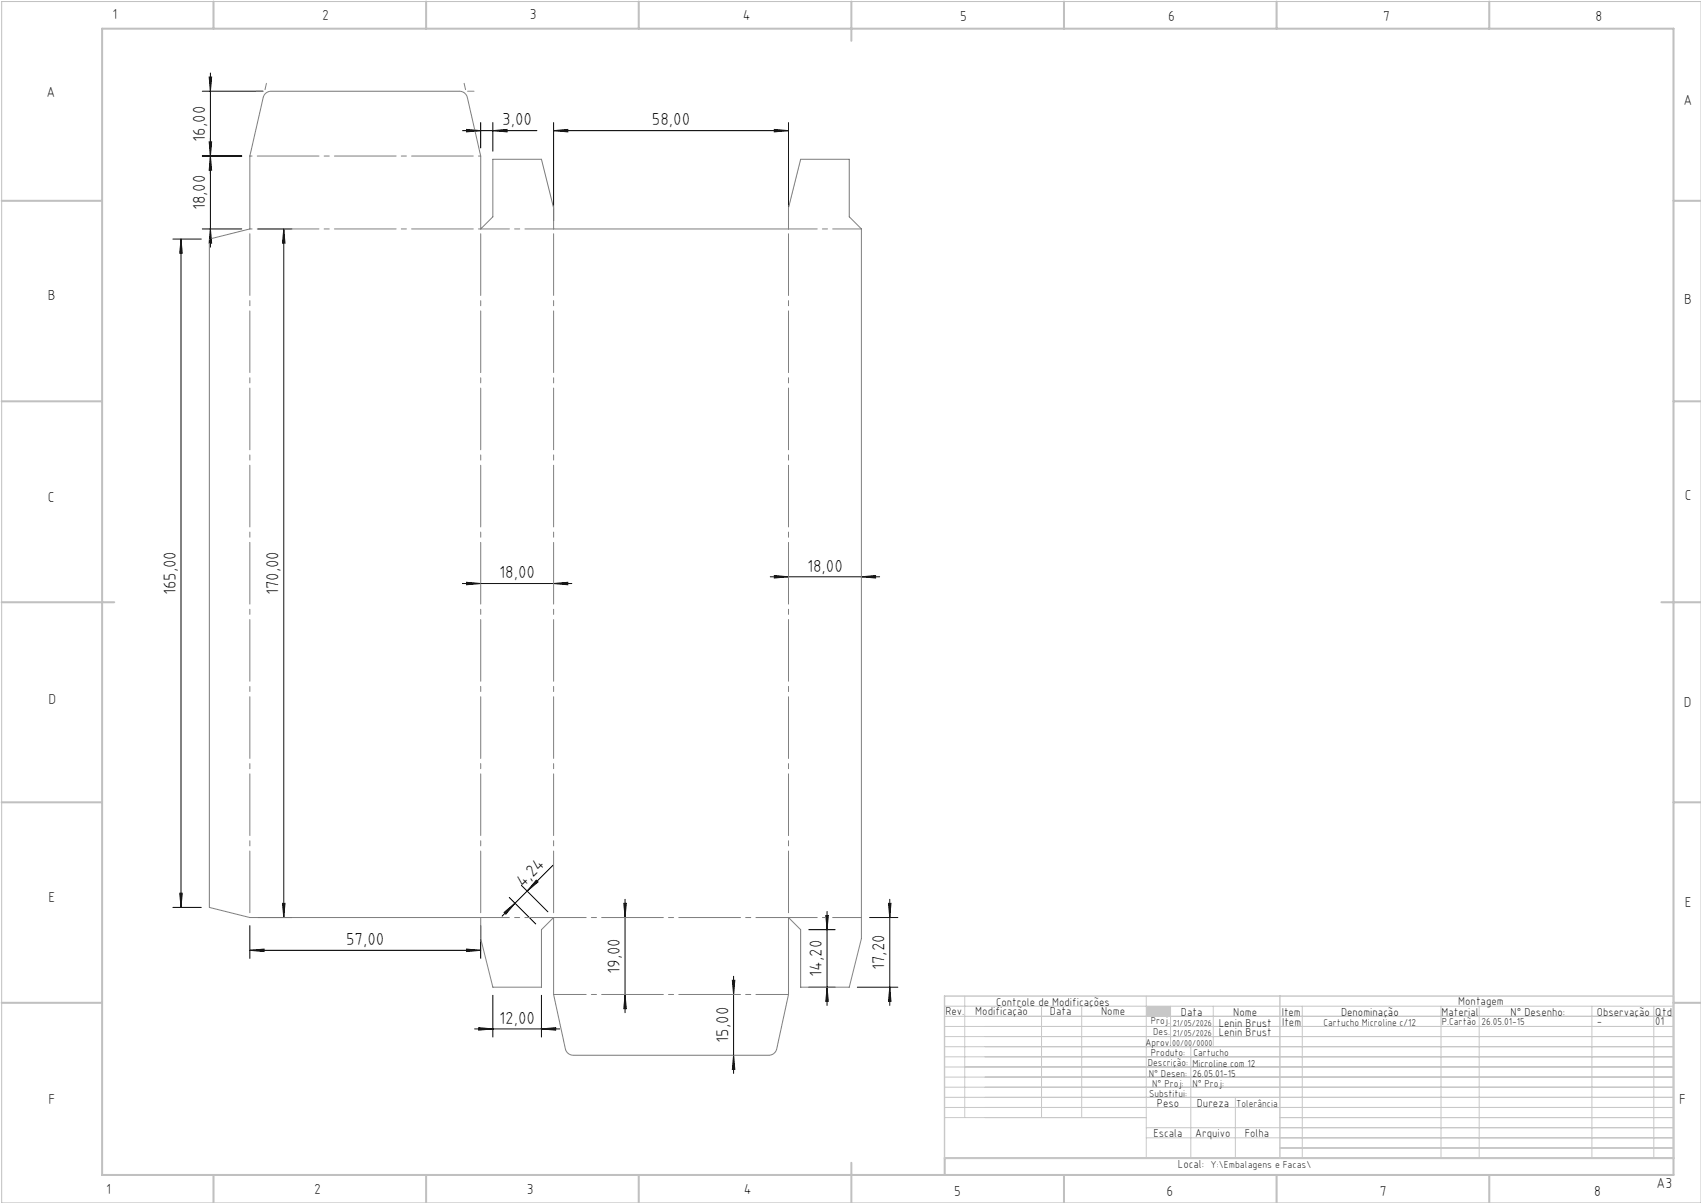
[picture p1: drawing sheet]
<svg xmlns="http://www.w3.org/2000/svg" width="420mm" height="297mm" viewBox="0 0 420 297" stroke-linecap="round" stroke-linejoin="round" font-family="sans-serif">
<path d="M.4 .4h419.6v296.6h-419.6z" fill="none" stroke="#c0c0c0" stroke-width=".25"/>
<g fill="none" stroke="#c0c0c0" stroke-width=".5">
<path d="M25.2 7.1h388v283h-388zM52.7 .4v6.7M105.2 .4v6.7M157.7 .4v6.7M210.2 .4v9.7M262.7 .4v6.7M315.2 .4v6.7M367.7 .4v6.7M.4 49.6h24.8M413.2 49.6h6.8M.4 99.1h24.8M413.2 99.1h6.8"/>
<path d="M.4 148.7h27.8M410.2 148.7h9.8M.4 198.1h24.8M413.2 198.1h6.8M.4 247.6h24.8M413.2 247.6h6.8M52.7 290.1v6.9M105.2 290.1v6.9M157.7 290.1v6.9M210.2 287.1v9.9M262.7 290.1v6.9M315.2 290.1v6.9"/>
<path d="M367.7 290.1v6.9M413.2 285.9h-179.9v4.2"/>
</g>
<g fill="none" stroke="#c3c8d2" stroke-width=".25">
<path d="M233.2 250.9h180M233.2 248.4h180M233.2 253.4h180M233.2 255.9h180M233.2 258.4h180M238.2 245.9v30M257.2 248.4v27.5M267.1 248.4v27.5M283 245.9v40M289 248.4v10M294 258.4v27.5M299.6 248.4v10"/>
<path d="M321.5 248.4v37.5M355.8 248.4v37.5M365.2 248.4v37.5M393.1 248.4v37.5M408.3 248.4v37.5M233.2 260.9h180M233.2 263.4h180M233.2 265.9h180M233.2 268.4h180M233.2 270.9h180M233.2 273.4h180M233.2 275.9h49.8"/>
<path d="M283 278.4h130.2M305 270.9v15M316 275.9h97.2M283 280.9h130.2M316 283.4h97.2"/>
</g>
<path d="M233.2 245.9h180v40h-180zM316 245.9v40" fill="none" stroke="#c3c8d2" stroke-width=".35"/>
<path d="M283 248.4h6v2.5h-6z" fill-rule="evenodd" fill="#c3c8d2"/>
<g fill="none" stroke="#000" stroke-width=".25">
<path d="M51.7 19h.6l-.3 3.5zM52 18v43M50 38.5h9.7M50 22.5h14.9M51.7 35h.6l-.3 3.5zM52 38.5l.3 3.5h-.6zM114.2 32.3h18.4M115.2 32l3.5 .3-3.5 .3zM118.7 30.3v6.2M121.7 32.3l3.5-.3v.6zM121.7 30.3v7M136.7 32.3l3.5-.3v.6z"/>
<path d="M136.7 30.3v24.2M136.7 32.3h58M191.2 32l3.5 .3-3.5 .3zM194.7 30.3v24.2M42.7 59h7M44.7 59l.3 3.5h-.6zM44.7 59v165M50 56.5h9.7M52 56.5l.3 3.5h-.6zM63.7 56.5h8.4M70.1 56.5v170M70.1 56.5l.3 3.5h-.6z"/>
<path d="M114.2 144.1h27M115.2 143.8l3.5 .3-3.5 .3zM136.7 144.1l3.5-.3v.6zM190.2 142.4h27M191.2 142.1l3.5 .3-3.5 .3zM212.7 142.4l3.5-.3v.6zM128.7 218.6l6.6 6.5M132.4 217.3l.5 .4-2.7 2.3zM136.5 213.6l-12.5 12.6M42.7 224h7M44.4 220.5h.6l-.3 3.5zM61.7 234.6l3.5-.3v.6z"/>
<path d="M61.7 228.5v8.1M61.7 234.6h57M63.7 226.5h8.4M69.8 223h.6l-.3 3.5zM115.2 234.3l3.5 .3-3.5 .3zM118.7 228.5v8.1M124.5 225.3l2.7-2.3-2.3 2.7zM125.7 221.6l6.6 6.5M154 223h.6l-.3 3.5zM154.3 222v28M199.7 229.5h6.5M203.9 226h.6l-.3 3.5z"/>
<path d="M204.2 225v23.2M214.7 226.5h7M219.4 223h.6l-.3 3.5zM219.7 222v26.2M117.2 254h21M118.2 253.7l3.5 .3-3.5 .3zM121.7 245.7v10.3M133.7 254l3.5-.3v.6zM133.7 245.7v10.3M154.3 245.5l.3 3.5h-.6zM180.8 242h.6l-.3 3.5zM181.1 241v24"/>
<path d="M199.7 243.7h6.5M204.2 243.7l.3 3.5h-.6zM211.7 243.7h10M219.7 243.7l.3 3.5h-.6zM181.1 260.5l.3 3.5h-.6z"/>
</g>
<path d="M63.3 22.5h1.6M65.5 23.2l.6-.5 .8-.2h46.5l1 .3 .7 .5 .3 .8 3.3 14.4v18l3-3v-14.2h12l3 12v5.2h58v-5.2l3-12h12v14.2l3 3v175.2l-3 12h-12v-14.2l-3-3v19l-2.9 13.4-.4 .8-.6 .6-1 .2h-48.2l-1-.2-.7-.6-.3-.8-2.9-13.4v-19l-3 3v14.2h-12l-3-12v-5.2h-57l-10-2.5v-165l10-2.5v-18l3.3-14.4zM65.8 20.6l-.4 1.5M114.6 20.6l.4 1.5M115.4 22.5h1.6" fill="none" stroke="#808080" stroke-width=".25"/>
<path d="M194.7 56.5v170M61.7 226.5v-170M118.7 226.5v-170M136.7 226.5v-170" fill="none" stroke="#808080" stroke-width=".25" stroke-dasharray="15.2 1.3 1.3 1.3" stroke-dashoffset="-1.2"/>
<path d="M61.7 38.5h57M61.7 56.5h57" fill="none" stroke="#808080" stroke-width=".25" stroke-dasharray="15.2 1.3 1.3 1.3" stroke-dashoffset="-1.8"/>
<path d="M118.7 56.5h18M194.7 56.5h18M118.7 226.5h18M212.7 226.5h-18" fill="none" stroke="#808080" stroke-width=".25" stroke-dasharray="15.2 1.3 1.3 1.3" stroke-dashoffset="8.1"/>
<path d="M194.7 226.5h-58M194.7 245.5h-58" fill="none" stroke="#808080" stroke-width=".25" stroke-dasharray="15.2 1.3 1.3 1.3" stroke-dashoffset="7.2"/>
<g fill="#000">
<path d="M44.7 59l.3 3.5h-.6zM44.4 220.5h.6l-.3 3.5zM51.7 35h.6l-.3 3.5zM52 56.5l.3 3.5h-.6zM51.7 19h.6l-.3 3.5zM52 38.5l.3 3.5h-.6zM180.8 242h.6l-.3 3.5zM181.1 260.5l.3 3.5h-.6zM219.4 223h.6l-.3 3.5zM219.7 243.7l.3 3.5h-.6z"/>
<path d="M132.4 217.3l.5 .4-2.7 2.3zM124.5 225.3l2.7-2.3-2.3 2.7z"/>
<path d="M61.7 234.6l3.5-.3v.6zM115.2 234.3l3.5 .3-3.5 .3zM136.7 32.3l3.5-.3v.6zM191.2 32l3.5 .3-3.5 .3zM115.2 143.8l3.5 .3-3.5 .3zM136.7 144.1l3.5-.3v.6zM191.2 142.1l3.5 .3-3.5 .3zM212.7 142.4l3.5-.3v.6zM118.2 253.7l3.5 .3-3.5 .3zM133.7 254l3.5-.3v.6zM115.2 32l3.5 .3-3.5 .3zM121.7 32.3l3.5-.3v.6z"/>
<path d="M69.8 223h.6l-.3 3.5zM70.1 56.5l.3 3.5h-.6zM154.3 245.5l.3 3.5h-.6zM154 223h.6l-.3 3.5zM204.2 243.7l.3 3.5h-.6zM203.9 226h.6l-.3 3.5z"/>
</g>
<g font-size="4.3">
<text x="50.7" y="35" transform="rotate(-90 50.7 35)">16,00</text>
<text x="124" y="31">3,00</text>
<text x="161" y="31">58,00</text>
<text x="50.7" y="52" transform="rotate(-90 50.7 52)">18,00</text>
<text x="123.3" y="142.8">18,00</text>
<text x="199.3" y="141.1">18,00</text>
<text x="43.4" y="147" transform="rotate(-90 43.4 147)">165,00</text>
<text x="68.8" y="147" transform="rotate(-90 68.8 147)">170,00</text>
<text x="129.1" y="219.2" transform="rotate(-45 129.1 219.2)">4,24</text>
<text x="85.5" y="233.3">57,00</text>
<text x="218.4" y="239.6" transform="rotate(-90 218.4 239.6)">17,20</text>
<text x="153" y="240.5" transform="rotate(-90 153 240.5)">19,00</text>
<text x="202.9" y="241.2" transform="rotate(-90 202.9 241.2)">14,20</text>
<text x="123.3" y="252.7">12,00</text>
<text x="179.8" y="257.5" transform="rotate(-90 179.8 257.5)">15,00</text>
</g>
<g font-size="3.6">
<text x="27.8" y="4.8">1</text>
<text x="79.5" y="4.9">2</text>
<text x="130.8" y="4.8">3</text>
<text x="183.4" y="4.9">4</text>
<text x="237.1" y="5.1">5</text>
<text x="288.4" y="5.2">6</text>
<text x="341.5" y="5.1">7</text>
<text x="394" y="5.2">8</text>
<text x="11.5" y="24">A</text>
<text x="415.7" y="25.8">A</text>
<text x="11.8" y="74.1">B</text>
<text x="415.8" y="75.1">B</text>
<text x="11.8" y="124">C</text>
<text x="416" y="123.5">C</text>
<text x="12" y="173.7">D</text>
<text x="415.8" y="174.7">D</text>
<text x="12" y="222.6">E</text>
<text x="416" y="223.9">E</text>
<text x="12" y="272.6">F</text>
<text x="414.6" y="272.6">F</text>
<text x="409" y="293.3">A3</text>
<text x="26.2" y="294.8">1</text>
<text x="77.6" y="294.8">2</text>
<text x="130.1" y="294.8">3</text>
<text x="183.7" y="294.7">4</text>
<text x="235.6" y="295.2">5</text>
<text x="288" y="295.2">6</text>
<text x="340.7" y="295.2">7</text>
<text x="393.6" y="295.2">8</text>
</g>
<g font-size="2.9">
<text x="240.8" y="250.6">Modificação</text>
<text x="259.2" y="250.6">Data</text>
<text x="271.9" y="250.6">Nome</text>
<text x="290.9" y="288.4">Local:</text>
</g>
<g font-size="2.8">
<text x="233.4" y="250.6">Rev.</text>
<text x="246" y="248.4">Controle de Modificações</text>
<text x="291.6" y="250.8">Data</text>
<text x="304.5" y="250.8">Nome</text>
<text x="316.5" y="250.9">Item</text>
<text x="331.1" y="250.9">Denominação</text>
<text x="355.9" y="250.9">Material</text>
<text x="360.1" y="248.2">Montagem</text>
<text x="373" y="250.9">N° Desenho:</text>
<text x="394.3" y="250.9">Observação</text>
<text x="408.7" y="250.9">Qtd</text>
<text x="300.9" y="253.4">Lenin Brust</text>
<text x="300.9" y="255.8">Lenin Brust</text>
<text x="316.6" y="253.4">Item</text>
<text x="394.3" y="253">-</text>
<text x="408.7" y="253.1">01</text>
<text x="285.6" y="273.3">Peso</text>
<text x="295.5" y="273.3">Dureza</text>
<text x="284.8" y="280.8">Escala</text>
<text x="295.1" y="280.8">Arquivo</text>
<text x="307.3" y="280.8">Folha</text>
</g>
<g font-size="2.5">
<text x="284.1" y="252.9">Proj.</text>
<text x="284.8" y="255.5">Des.</text>
<text x="326.8" y="253.4">Cartucho Microline c/12</text>
<text x="356" y="253.1">P.Cartão</text>
<text x="365.8" y="253">26.05.01-15</text>
<text x="282.8" y="258.3">Aprov.</text>
<text x="283.4" y="263.3">Descrição:</text>
<text x="284.2" y="260.7">Produto:</text>
<text x="294.4" y="263.3">Microline com 12</text>
<text x="294.7" y="260.7">Cartucho</text>
<text x="283.7" y="265.9">N° Desen:</text>
<text x="284.5" y="268.3">N° Proj:</text>
<text x="294.4" y="268.3">N° Proj:</text>
<text x="294.4" y="265.9">26.05.01-15</text>
<text x="283.7" y="270.9">Substitui:</text>
<text x="305.2" y="273.3">Tolerância</text>
<text x="298.9" y="288.4">Y:\Embalagens e Facas\</text>
</g>
<g font-size="2.1">
<text x="289.6" y="253.3">21/05/2026</text>
<text x="289.6" y="255.8">21/05/2026</text>
<text x="289.4" y="258.3">00/00/0000</text>
</g>
</svg>
